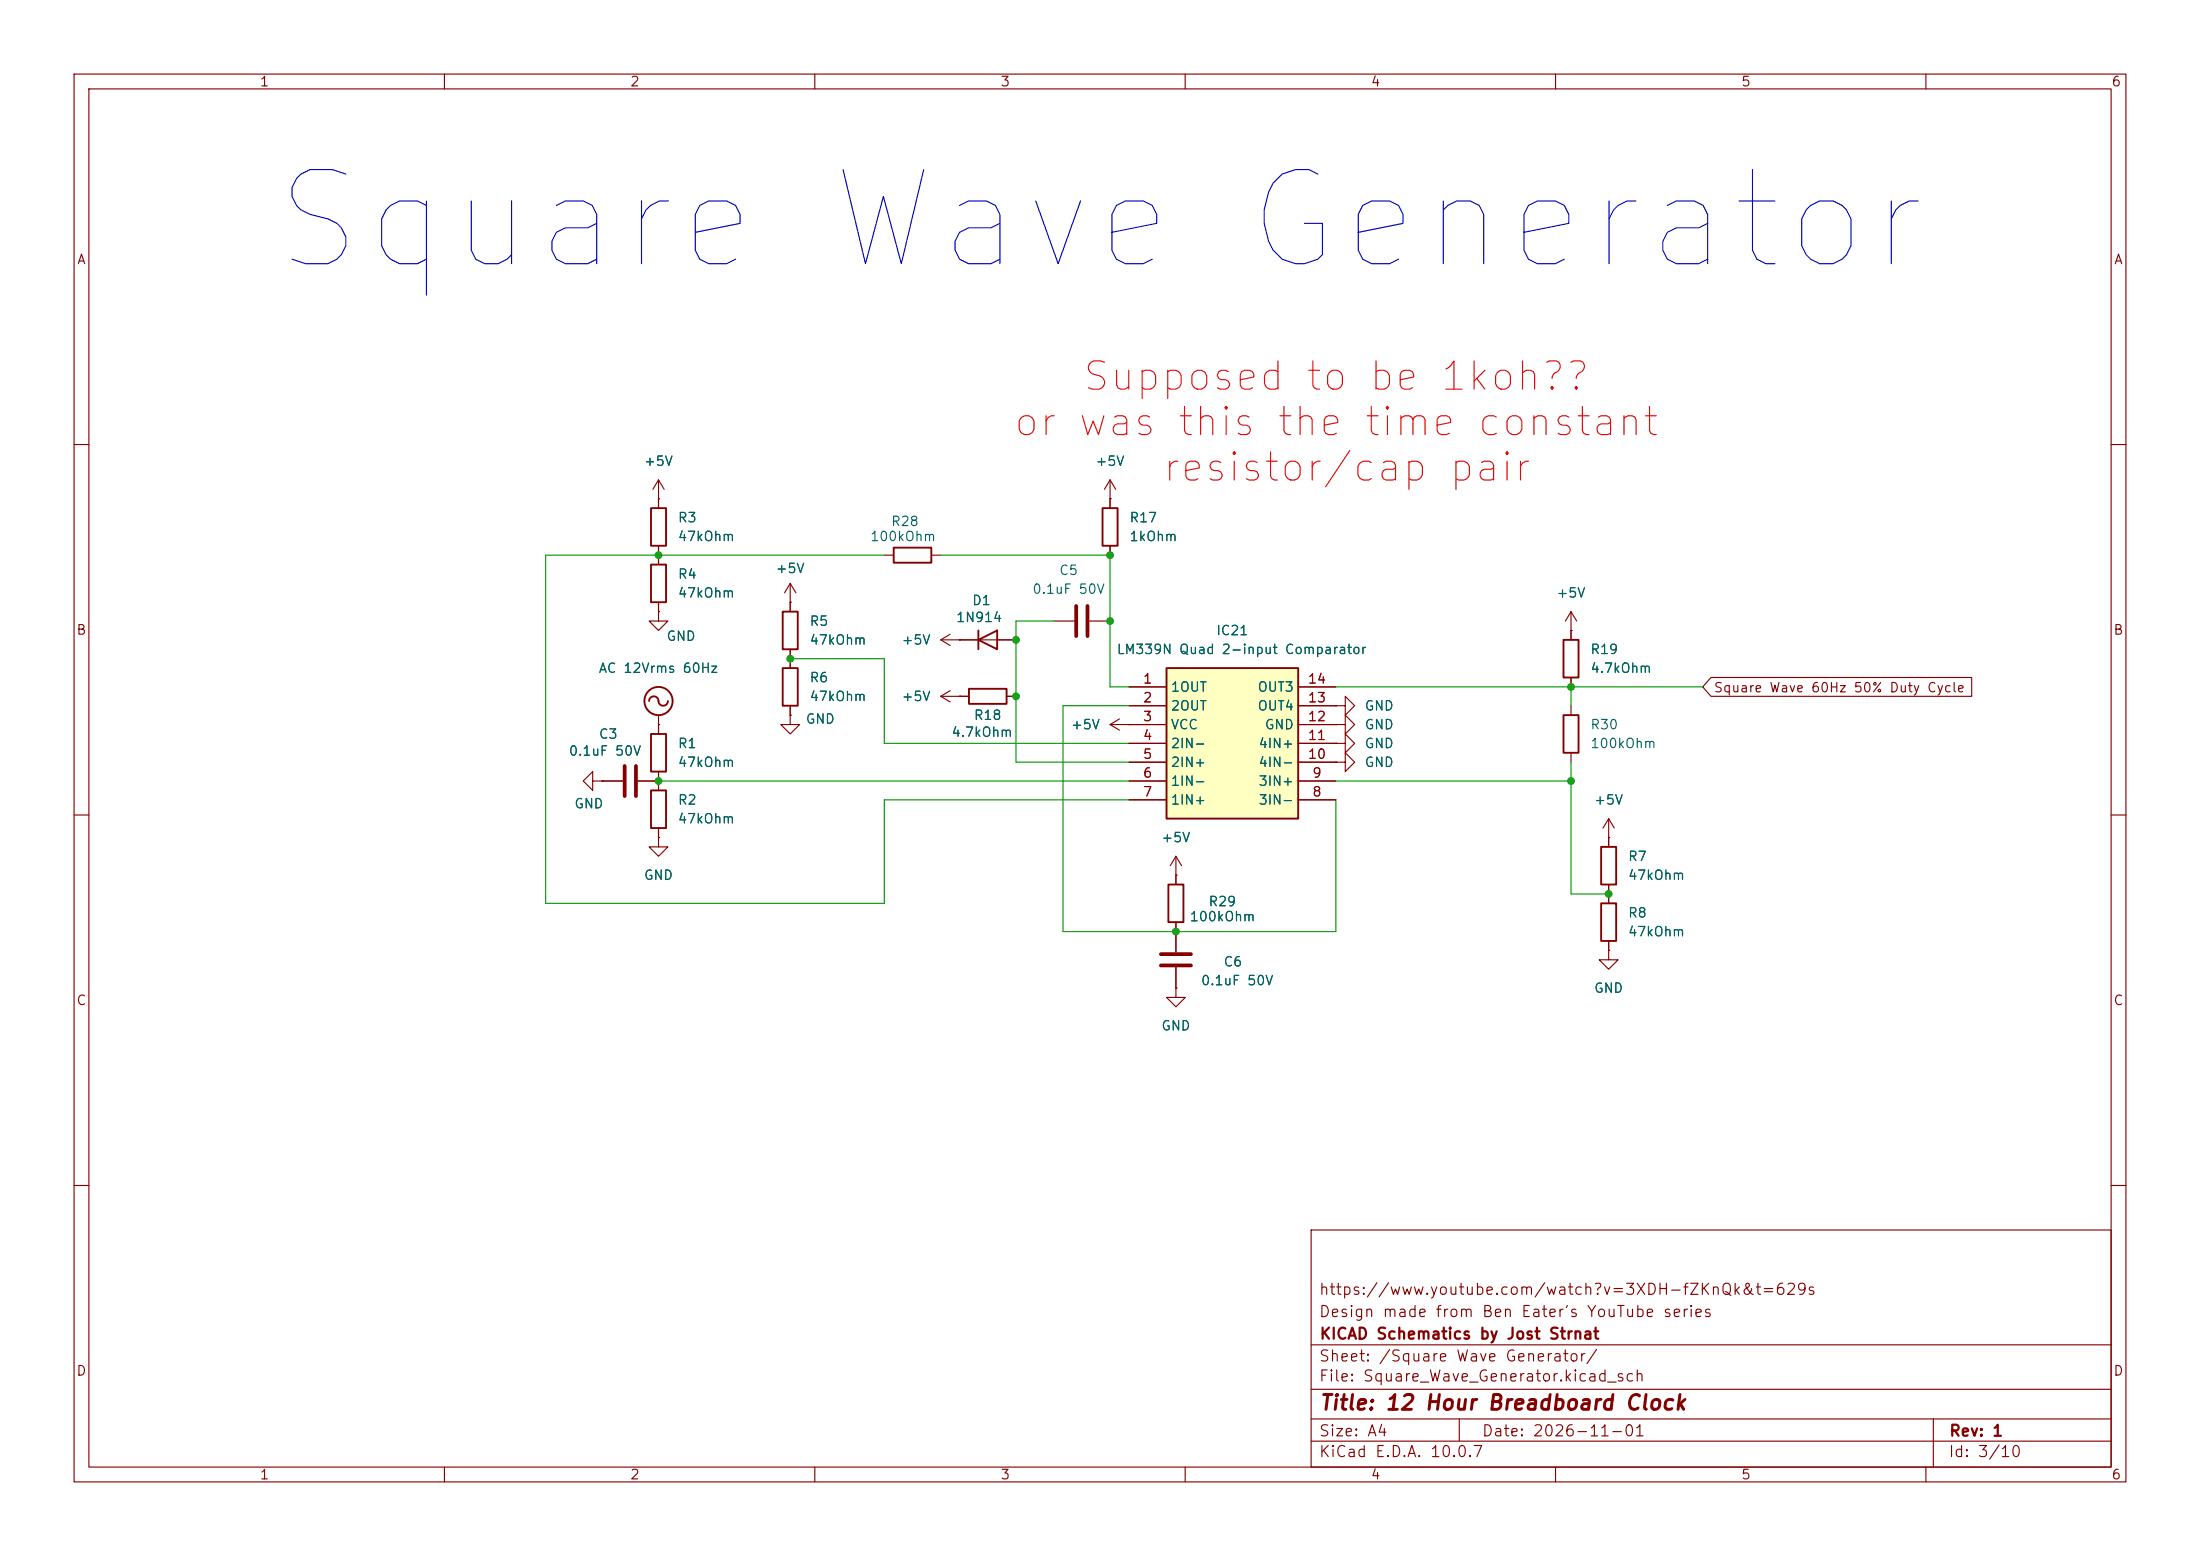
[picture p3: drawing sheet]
<svg xmlns="http://www.w3.org/2000/svg" width="297mm" height="210mm" viewBox="0 0 297 210" stroke-linecap="round" stroke-linejoin="round" font-family="sans-serif">
<g fill="none" stroke="#840000" stroke-width=".15">
<path d="M10 10h277v190h-277zM12 12h273v186h-273zM60 10v2M110 10v2M160 10v2M210 10v2M260 10v2M10 60h2M119.4 74.9h1.2M125.7 74.9h1.3M285 60h2M88.9 97.8h.1"/>
<path d="M88.9 96.5v1.3M129.5 86.4h7.7M142.2 83.8h2.8M147.1 83.8h2.8M149.9 97.8l1.2 .8M149.9 97.8h2.5M151.1 97l-1.2 .8M152.4 97.8h.1M180.3 97.8h1.3v-1.3l1.3 1.3-1.3 1.3v-1.3M180.3 97.8h.1M212.1 85.1v1.3M212.1 91.4v1.3"/>
<path d="M212.1 95.3v1.2M10 110h2M158.7 118.1h.1M158.7 115.6l-.7 1.2M158.7 115.6l.8 1.2M158.7 115.6v3.8M180.3 100.3h1.3v-1.2l1.3 1.2-1.3 1.3v-1.3M180.3 100.3h.1M180.3 102.9h1.3v-1.3l1.3 1.3-1.3 1.2v-1.2M180.3 102.9h.1M212.1 101.6v1.3M217.2 113h.1"/>
<path d="M217.2 110.5l-.8 1.3M217.2 110.5l.7 1.3M217.2 110.5v3.8M217.2 119.4v2.5M285 110h2M158.7 133.4v1.2h1.3l-1.3 1.3-1.2-1.3h1.2M158.7 133.4h.1M158.7 124.5v4M158.7 130.6v2.8M217.2 128.3v1.2h1.2l-1.2 1.3-1.3-1.3h1.3M217.2 128.3h.1M217.2 127v1.3"/>
<path d="M10 160h2M177 166h108v32h-108zM285 160h2M60 198v2M110 198v2M160 198v2M177 194.5h108M177 191.5h108M177 187.5h108M177 181.5h108M197 191.5v3M210 198v2"/>
<path d="M260 198v2M261 191.5v6.5"/>
</g>
<g fill="none" stroke="#840000" stroke-width=".25">
<path d="M120.6 73.9h5.1v2h-5.1zM87.6 94.6a.67 .67 0 0 1 .8-.6 .67 .67 0 0 1 .5 .8 .64 .64 0 0 0 .7 .4 .64 .64 0 0 0 .6-.6M132.1 86.4l2.5-1.3v2.5zM132.1 85.1v2.5M211.1 86.4h2v5h-2zM211.1 96.5h2v5.1h-2zM157.7 119.4h2.1v5.1h-2.1zM216.2 114.3h2v5.1h-2zM216.2 121.9h2v5.1h-2z"/>
<circle cx="88.9" cy="94.6" r="1.9"/>
</g>
<path d="M145.3 81.8v4.1M146.8 81.8v4.1M156.7 128.8h4.1M156.7 130.3h4.1" fill="none" stroke="#840000" stroke-width=".51"/>
<path d="M157.5 90.2h17.8v20.3h-17.8z" fill="#ffffc2"/>
<path d="M87.9 76.2h2v5.1h-2zM87.9 68.6h2v5.1h-2zM148.8 68.6h2.1v5.1h-2.1zM87.9 99.1h2v5h-2zM105.7 82.6h2v5h-2zM105.7 90.2h2v5.1h-2zM130.8 93h5.1v2h-5.1zM157.5 90.2h17.8v20.3h-17.8zM87.9 106.7h2v5.1h-2z" fill="none" stroke="#840000" stroke-width=".25"/>
<g fill="none" stroke="#840000" stroke-width=".15">
<path d="M88.9 67.3h.1M88.9 64.8v3.8M88.9 73.7v2.5M88.9 64.8l-.8 1.2M88.9 64.8l.8 1.2M106.7 78.7l-.8 1.3M106.7 78.7l.7 1.3M106.7 78.7v3.9M149.9 67.3h.1M149.9 64.8v3.8M149.9 73.7v1.2M149.9 64.8l-.8 1.2"/>
<path d="M149.9 64.8l.7 1.2M88.9 82.6v1.2h1.3l-1.3 1.3-1.3-1.3h1.3M88.9 82.6h.1M88.9 97.8h.1M88.9 81.3v1.3M88.9 97.8v1.3M106.7 81.3h.1M106.7 96.5v1.3h1.2l-1.2 1.3-1.3-1.3h1.3M106.7 96.5h.1M106.7 87.6v2.6M106.7 95.3v1.2M127 94l1.3 .7"/>
<path d="M127 94h3.8M127 86.4l1.3 .7M127 86.4h5.1M128.3 93.2l-1.3 .8M128.3 85.6l-1.3 .8M129.5 94h.1M129.5 86.4h.1M134.6 86.4h2.6M135.9 94h1.3M152.4 97.8h.1M152.4 92.7h5.1M152.4 95.3h5.1"/>
<path d="M152.4 97.8h5.1M175.3 92.7h5M175.3 95.3h5M175.3 97.8h5M180.3 95.3h1.3v-1.3l1.3 1.3-1.3 1.2v-1.2M180.3 95.3h.1M180.3 97.8h.1M212.1 85.1h.1M212.1 82.6l-.8 1.2M212.1 82.6l.8 1.2M212.1 82.6v3.8M212.1 91.4v1.3"/>
<path d="M231 91.4h35.2v2.6h-35.2l-1.1-1.3zM80 105.4v-1.3l-1.3 1.3 1.3 1.3v-1.3h1.3M81.3 105.4h.1M81.3 105.4h2.8M86.1 105.4h2.8M88.9 113v1.3h1.3l-1.3 1.3-1.3-1.3h1.3M88.9 113h.1M88.9 104.1v2.6M88.9 111.8v1.2M152.4 100.3h5.1M152.4 102.9h5.1M152.4 105.4h5.1"/>
<path d="M152.4 108h5.1M158.7 118.1h.1M158.7 118.1v1.3M175.3 100.3h5M175.3 102.9h5M175.3 105.4h5M175.3 108h5M180.3 100.3h.1M180.3 102.9h.1M217.2 113h.1M217.2 113v1.3M217.2 119.4v2.5"/>
<path d="M158.7 133.4h.1M158.7 124.5v4M158.7 130.6v2.8M217.2 128.3h.1M217.2 127v1.3"/>
</g>
<path d="M84.3 103.4v4M85.9 103.4v4" fill="none" stroke="#840000" stroke-width=".51"/>
<path d="M119.4 74.9h-45.7v47h45.7v-13.9h33M127 74.9h22.9v17.8h2.5M106.7 88.9h12.7v11.4h33M142.2 83.8h-5v19.1h15.2M152.4 95.3h-8.9v30.4h36.8v-17.7M180.3 92.7h49.6M212.1 92.7v2.6M88.9 105.4h63.5M180.3 105.4h31.8M212.1 102.9v17.8h5.1" fill="none" stroke="#009600" stroke-width=".15"/>
<g fill="#009600" stroke="#009600" stroke-width=".14">
<circle cx="212.1" cy="92.7" r=".46"/>
<circle cx="158.7" cy="125.7" r=".46"/>
<circle cx="217.2" cy="120.7" r=".46"/>
<circle cx="212.1" cy="105.4" r=".46"/>
<circle cx="137.2" cy="94" r=".46"/>
<circle cx="88.9" cy="105.4" r=".46"/>
<circle cx="106.7" cy="88.9" r=".46"/>
<circle cx="88.9" cy="74.9" r=".46"/>
<circle cx="137.2" cy="86.4" r=".46"/>
<circle cx="149.9" cy="83.8" r=".46"/>
<circle cx="149.9" cy="74.9" r=".46"/>
</g>
<text font-size="12.7" fill="#0000c2" x="35.7" y="39.4">Square Wave Generator</text>
<g font-size="3.8" fill="#f00">
<text x="145.8" y="53.7">Supposed to be 1koh??</text>
<text x="136.5" y="59.8">or was this the time constant</text>
<text x="156.6" y="65.9">resistor/cap pair</text>
</g>
<text font-size="2" fill="#840000" x="178" y="190.8">Title: 12 Hour Breadboard Clock</text>
<g font-size="1.5" fill="#840000">
<text x="178" y="178.1">Design made from Ben Eater's YouTube series</text>
<text x="178" y="175.1">https://www.youtube.com/watch?v=3XDH-fZKnQk&amp;t=629s</text>
<text x="178" y="184.1">Sheet: /Square Wave Generator/</text>
<text x="178" y="181.1">KICAD Schematics by Jost Strnat</text>
<text x="178" y="186.8">File: Square_Wave_Generator.kicad_sch</text>
<text x="178" y="197">KiCad E.D.A. 10.0.7</text>
<text x="178" y="194.2">Size: A4</text>
<text x="200" y="194.2">Date: 2026-11-01</text>
<text x="263" y="197">Id: 3/10</text>
<text x="263" y="194.2">Rev: 1</text>
</g>
<g font-size="1.3" fill="#840000">
<text x="35" y="12">1</text>
<text x="85" y="12">2</text>
<text x="135" y="12">3</text>
<text x="185" y="12">4</text>
<text x="235" y="12">5</text>
<text x="285" y="12">6</text>
<text x="10.3" y="36">A</text>
<text x="285.3" y="36">A</text>
<text x="10.2" y="86">B</text>
<text x="285.2" y="86">B</text>
<text x="231.3" y="93.8">Square Wave 60Hz 50% Duty Cycle</text>
<text x="10.2" y="136">C</text>
<text x="285.2" y="136">C</text>
<text x="10.2" y="186">D</text>
<text x="285.2" y="186">D</text>
<text x="35" y="200">1</text>
<text x="85" y="200">2</text>
<text x="135" y="200">3</text>
<text x="185" y="200">4</text>
<text x="235" y="200">5</text>
<text x="285" y="200">6</text>
</g>
<g font-size="1.3" fill="#006464">
<text x="86.8" y="63.2">+5V</text>
<text x="147.8" y="63.2">+5V</text>
<text x="91.4" y="70.8">R3</text>
<text x="120.2" y="71.3">R28</text>
<text x="152.4" y="70.8">R17</text>
<text x="91.4" y="73.4">47kOhm</text>
<text x="104.6" y="77.7">+5V</text>
<text x="117.4" y="73.4">100kOhm</text>
<text x="142.9" y="77.9">C5</text>
<text x="152.4" y="73.4">1kOhm</text>
<text x="91.4" y="78.4">R4</text>
<text x="91.4" y="81">47kOhm</text>
<text x="131.1" y="82">D1</text>
<text x="139.3" y="80.5">0.1uF 50V</text>
<text x="210" y="81">+5V</text>
<text x="89.9" y="86.8">GND</text>
<text x="109.2" y="84.8">R5</text>
<text x="109.2" y="87.3">47kOhm</text>
<text x="121.6" y="87.3">+5V</text>
<text x="129" y="84.3">1N914</text>
<text x="150.7" y="88.6">LM339N Quad 2-input Comparator</text>
<text x="164.1" y="86.1">IC21</text>
<text x="214.6" y="88.6">R19</text>
<text x="80.7" y="91.1">AC 12Vrms 60Hz</text>
<text x="109.2" y="92.4">R6</text>
<text x="109.2" y="94.9">47kOhm</text>
<text x="121.6" y="94.9">+5V</text>
<text x="158" y="93.7">1OUT</text>
<text x="169.7" y="93.7">OUT3</text>
<text x="214.6" y="91.1">4.7kOhm</text>
<text x="80.8" y="100">C3</text>
<text x="91.4" y="101.3">R1</text>
<text x="108.7" y="98">GND</text>
<text x="128.3" y="99.8">4.7kOhm</text>
<text x="131.4" y="97.5">R18</text>
<text x="144.5" y="98.8">+5V</text>
<text x="158" y="96.2">2OUT</text>
<text x="158" y="98.8">VCC</text>
<text x="158" y="101.3">2IN-</text>
<text x="169.7" y="96.2">OUT4</text>
<text x="169.8" y="101.3">4IN+</text>
<text x="170.7" y="98.8">GND</text>
<text x="184.1" y="101.3">GND</text>
<text x="184.1" y="98.8">GND</text>
<text x="184.1" y="96.2">GND</text>
<text x="214.6" y="98.8">R30</text>
<text x="214.6" y="101.3">100kOhm</text>
<text x="76.7" y="102.3">0.1uF 50V</text>
<text x="91.4" y="103.8">47kOhm</text>
<text x="158" y="103.8">2IN+</text>
<text x="158" y="106.4">1IN-</text>
<text x="169.8" y="106.4">3IN+</text>
<text x="169.8" y="103.8">4IN-</text>
<text x="184.1" y="103.8">GND</text>
<text x="77.4" y="109.4">GND</text>
<text x="91.4" y="108.9">R2</text>
<text x="91.4" y="111.5">47kOhm</text>
<text x="156.7" y="114">+5V</text>
<text x="158" y="108.9">1IN+</text>
<text x="169.8" y="108.9">3IN-</text>
<text x="215.1" y="108.9">+5V</text>
<text x="86.8" y="119.1">GND</text>
<text x="219.7" y="116.5">R7</text>
<text x="219.7" y="119.1">47kOhm</text>
<text x="160.5" y="124.7">100kOhm</text>
<text x="163.1" y="122.6">R29</text>
<text x="219.7" y="124.2">R8</text>
<text x="165.1" y="130.8">C6</text>
<text x="219.7" y="126.7">47kOhm</text>
<text x="162" y="133.3">0.1uF 50V</text>
<text x="215.1" y="134.3">GND</text>
<text x="156.7" y="139.4">GND</text>
</g>
<g font-size="1.3" fill="#a90000">
<text x="154.2" y="92.6">1</text>
<text x="154.2" y="95.1">2</text>
<text x="176.5" y="95.1">13</text>
<text x="176.5" y="92.6">14</text>
<text x="154.2" y="97.7">3</text>
<text x="154.2" y="100.2">4</text>
<text x="176.5" y="100.2">11</text>
<text x="176.5" y="97.7">12</text>
<text x="154.2" y="102.7">5</text>
<text x="154.2" y="105.3">6</text>
<text x="154.2" y="107.8">7</text>
<text x="176.5" y="102.7">10</text>
<text x="177.1" y="107.8">8</text>
<text x="177.1" y="105.3">9</text>
</g>
</svg>
